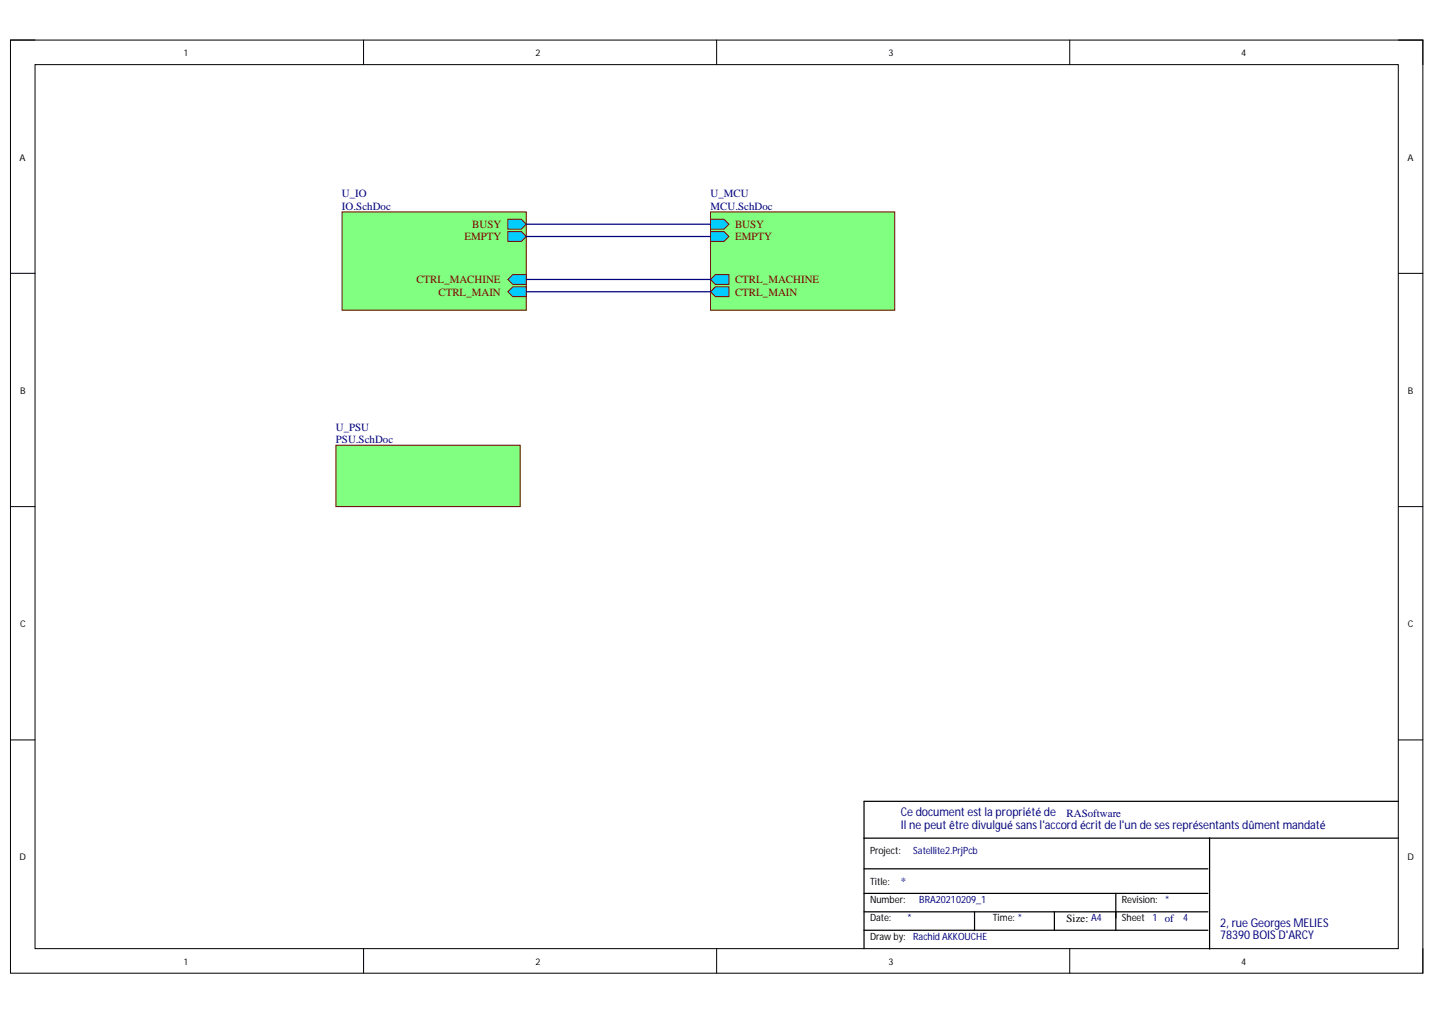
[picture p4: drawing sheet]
<svg xmlns="http://www.w3.org/2000/svg" width="297mm" height="210mm" viewBox="0 0 297 210" stroke-linecap="round" stroke-linejoin="round" font-family="sans-serif">
<path d="M2.2 8.3h292.5v193.2h-292.5z" fill="none" stroke="#000" stroke-width=".21"/>
<path d="M7.3 13.4h282.3v183h-282.3z" fill-rule="evenodd" fill="#fff"/>
<g fill="none" stroke="#000" stroke-width=".21">
<path d="M2.2 8.3h5.1M7.3 13.4h282.3v183h-282.3zM75.3 8.3v5.1M148.4 8.3v5.1M221.6 8.3v5.1M289.6 8.3h5.1v5.1M2.2 56.6h5.1M289.6 56.6h5.1M2.2 104.9h5.1M289.6 104.9h5.1M2.2 153.2h5.1M289.6 153.2h5.1"/>
<path d="M75.3 196.4v5.1M148.4 196.4v5.1M221.6 196.4v5.1M294.7 196.4v5.1"/>
</g>
<path d="M179 179.9h71.2M179 173.5h110.6M250.6 173.4v23.1M289.6 165.9h-110.6v30.5M179 192.6h71.2M179 188.8h71.2M179 184.9h71.2M201.9 188.8v3.8M218.4 188.8v3.8M231.1 184.9v7.7" fill="none" stroke="#000" stroke-width=".26"/>
<path d="M69.6 92.2h38.1v12.7h-38.1z" fill-rule="evenodd" fill="#80ff80"/>
<path d="M69.6 92.2h38.1v12.7h-38.1z" fill="none" stroke="#800000" stroke-width=".21"/>
<path d="M70.9 43.9h38.1v20.3h-38.1z" fill-rule="evenodd" fill="#80ff80"/>
<path d="M70.9 43.9h38.1v20.3h-38.1z" fill="none" stroke="#800000" stroke-width=".21"/>
<path d="M105.2 45.4h2.8l1 1-1 1h-2.8z" fill-rule="evenodd" fill="#0cf"/>
<path d="M105.2 45.4h2.8l1 1-1 1h-2.8z" fill="none" stroke="#800000" stroke-width=".21"/>
<path d="M105.2 47.9h2.8l1 1.1-1 1h-2.8z" fill-rule="evenodd" fill="#0cf"/>
<path d="M105.2 47.9h2.8l1 1.1-1 1h-2.8z" fill="none" stroke="#800000" stroke-width=".21"/>
<path d="M105.2 60.4l1-1h2.8v2h-2.8z" fill-rule="evenodd" fill="#0cf"/>
<path d="M105.2 60.4l1-1h2.8v2h-2.8z" fill="none" stroke="#800000" stroke-width=".21"/>
<path d="M105.2 57.9l1-1.1h2.8v2.1h-2.8z" fill-rule="evenodd" fill="#0cf"/>
<path d="M105.2 57.9l1-1.1h2.8v2.1h-2.8z" fill="none" stroke="#800000" stroke-width=".21"/>
<path d="M147.2 43.9h38.1v20.3h-38.1z" fill-rule="evenodd" fill="#80ff80"/>
<path d="M147.2 43.9h38.1v20.3h-38.1z" fill="none" stroke="#800000" stroke-width=".21"/>
<path d="M147.2 45.4h2.8l1 1-1 1h-2.8z" fill-rule="evenodd" fill="#0cf"/>
<path d="M147.2 45.4h2.8l1 1-1 1h-2.8z" fill="none" stroke="#800000" stroke-width=".21"/>
<path d="M147.2 47.9h2.8l1 1.1-1 1h-2.8z" fill-rule="evenodd" fill="#0cf"/>
<path d="M147.2 47.9h2.8l1 1.1-1 1h-2.8z" fill="none" stroke="#800000" stroke-width=".21"/>
<path d="M147.2 60.4l1-1h2.8v2h-2.8z" fill-rule="evenodd" fill="#0cf"/>
<path d="M147.2 60.4l1-1h2.8v2h-2.8z" fill="none" stroke="#800000" stroke-width=".21"/>
<path d="M147.2 57.9l1-1.1h2.8v2.1h-2.8z" fill-rule="evenodd" fill="#0cf"/>
<path d="M147.2 57.9l1-1.1h2.8v2.1h-2.8z" fill="none" stroke="#800000" stroke-width=".21"/>
<path d="M109 49h38.2M109 46.4h38.2M109 57.9h38.2M109 60.4h38.2" fill="none" stroke="#000080" stroke-width=".26"/>
<g font-size="2.5" fill="#000080">
<text x="186.6" y="171.6">Il ne peutêtre divulgué sans l'accordécrit de l'un de ses représentants dûment mandaté</text>
<text x="186.6" y="169">Ce document est la propriété de</text>
<text x="252.8" y="191.9">2, rue Georges MELIES</text>
<text x="252.8" y="194.4">78390 BOIS D'ARCY</text>
</g>
<g font-size="2.3" fill="#000080">
<text x="70.8" y="40.8">U_IO</text>
<text x="147.2" y="40.8">U_MCU</text>
<text x="70.8" y="43.4">IO.SchDoc</text>
<text x="147.2" y="43.4">MCU.SchDoc</text>
<text x="69.6" y="89.1">U_PSU</text>
<text x="69.6" y="91.7">PSU.SchDoc</text>
<text x="220.9" y="169.2">RASoftware</text>
<text x="186.6" y="183.2">*</text>
</g>
<g font-size="2.3" fill="#800000">
<text x="97.8" y="47.2">BUSY</text>
<text x="152.3" y="47.2">BUSY</text>
<text x="96.2" y="49.7">EMPTY</text>
<text x="152.3" y="49.7">EMPTY</text>
<text x="86.2" y="58.6">CTRL_MACHINE</text>
<text x="152.3" y="58.6">CTRL_MACHINE</text>
<text x="90.8" y="61.2">CTRL_MAIN</text>
<text x="152.3" y="61.2">CTRL_MAIN</text>
</g>
<text font-size="2.3" x="220.9" y="190.8">Size: A4</text>
<g font-size="2.1">
<text x="180.2" y="176.7">Project:</text>
<text x="180.2" y="183.1">Title:</text>
<text x="180.2" y="186.9">Number:</text>
<text x="180.2" y="190.7">Date:</text>
<text x="205.7" y="190.7">Time: *</text>
<text x="232.4" y="186.9">Revision: *</text>
<text x="232.4" y="190.7">Sheet 1 of</text>
<text x="180.2" y="194.5">Drawby:</text>
</g>
<g font-size="2.1" fill="#000080">
<text x="189.2" y="176.7">Satellite2.PrjPcb</text>
<text x="187.9" y="190.7">*</text>
<text x="190.4" y="186.9">BRA20210209_1</text>
<text x="245.1" y="190.7">4</text>
<text x="189.2" y="194.5">Rachid AKKOUCHE</text>
</g>
<g font-size="1.9">
<text x="38.2" y="11.6">1</text>
<text x="111" y="11.6">2</text>
<text x="184.1" y="11.6">3</text>
<text x="257.1" y="11.6">4</text>
<text x="4.1" y="33.2">A</text>
<text x="291.5" y="33.2">A</text>
<text x="4.1" y="81.5">B</text>
<text x="291.6" y="81.5">B</text>
<text x="4.1" y="129.8">C</text>
<text x="291.6" y="129.8">C</text>
<text x="4.1" y="178.1">D</text>
<text x="291.5" y="178.1">D</text>
<text x="38.2" y="199.7">1</text>
<text x="111" y="199.7">2</text>
<text x="184.1" y="199.7">3</text>
<text x="257.1" y="199.7">4</text>
</g>
</svg>
